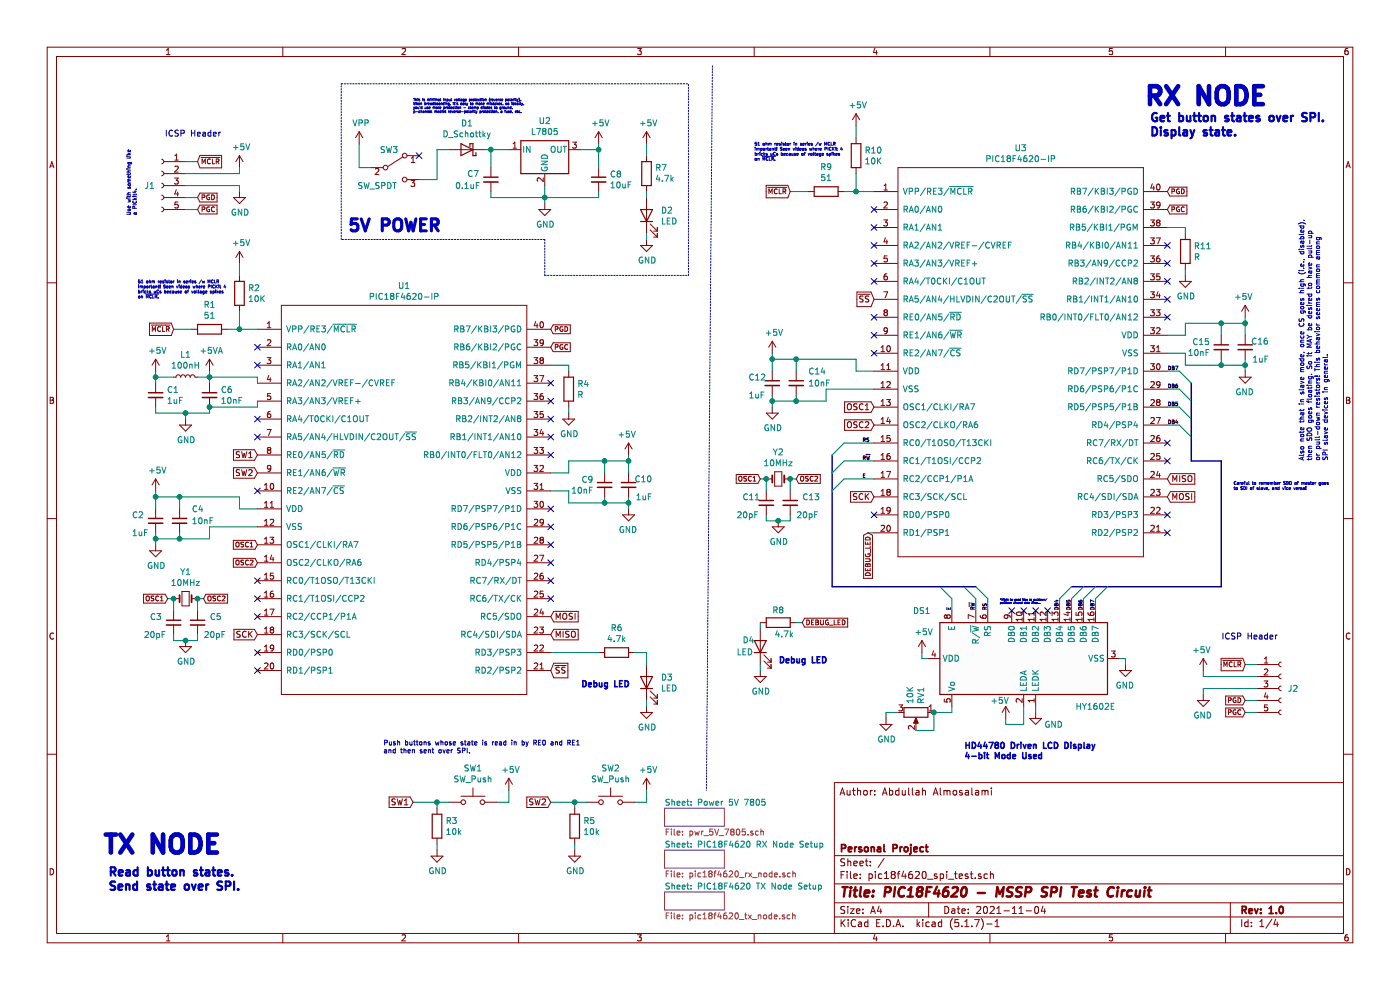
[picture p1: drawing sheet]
EESchema Schematic File Version 4
EELAYER 30 0
EELAYER END
$Descr A4 11693 8268
encoding utf-8
Sheet 1 4
Title "PIC18F4620 - MSSP SPI Test Circuit"
Date "2021-11-04"
Rev "1.0"
Comp "Personal Project"
Comment1 ""
Comment2 ""
Comment3 ""
Comment4 "Author: Abdullah Almosalami"
$EndDescr
$Comp
L can_node_board_hw:PIC18F4620-IP U1
U 1 1
P 3400 4250
F 0 "U1" H 3375 6115 50  0000 C CNN
F 1 "PIC18F4620-IP" H 3375 6024 50  0000 C CNN
F 2 "" H 3250 4800 50  0001 C CNN
F 3 "" H 3250 4800 50  0001 C CNN
	1    3400 4250
	1    0    0    -1  
$EndComp
$Comp
L Device:R R2
U 1 1
P 2000 2450
F 0 "R2" H 2070 2496 50  0000 L CNN
F 1 "10K" H 2070 2405 50  0000 L CNN
F 2 "" V 1930 2450 50  0001 C CNN
F 3 "~" H 2000 2450 50  0001 C CNN
	1    2000 2450
	1    0    0    -1  
$EndComp
$Comp
L Device:R R1
U 1 1
P 1750 2750
F 0 "R1" V 1543 2750 50  0000 C CNN
F 1 "51" V 1634 2750 50  0000 C CNN
F 2 "" V 1680 2750 50  0001 C CNN
F 3 "~" H 1750 2750 50  0001 C CNN
	1    1750 2750
	0    1    1    0   
$EndComp
$Comp
L Connector:Conn_01x05_Female J1
U 1 1
P 1350 1550
F 0 "J1" H 1450 1550 50  0000 C CNN
F 1 "Conn_01x05_Female" H 1250 1950 50  0001 C CNN
F 2 "" H 1350 1550 50  0001 C CNN
F 3 "~" H 1350 1550 50  0001 C CNN
	1    1350 1550
	-1   0    0    -1  
$EndComp
Text GLabel 1650 1350 2    40   Input ~ 0
~MCLR
Text GLabel 1650 1650 2    40   Input ~ 0
PGD
Text GLabel 1650 1750 2    40   Input ~ 0
PGC
$Comp
L power:+5V #PWR07
U 1 1
P 2000 1400
F 0 "#PWR07" H 2000 1250 50  0001 C CNN
F 1 "+5V" H 2015 1573 50  0000 C CNN
F 2 "" H 2000 1400 50  0001 C CNN
F 3 "" H 2000 1400 50  0001 C CNN
	1    2000 1400
	1    0    0    -1  
$EndComp
$Comp
L power:GND #PWR08
U 1 1
P 2000 1600
F 0 "#PWR08" H 2000 1350 50  0001 C CNN
F 1 "GND" H 2005 1427 50  0000 C CNN
F 2 "" H 2000 1600 50  0001 C CNN
F 3 "" H 2000 1600 50  0001 C CNN
	1    2000 1600
	1    0    0    -1  
$EndComp
Wire Wire Line
	2000 1450 1550 1450
Wire Wire Line
	1550 1550 2000 1550
Wire Wire Line
	1550 1350 1650 1350
Wire Wire Line
	1550 1650 1650 1650
Wire Wire Line
	1550 1750 1650 1750
Wire Wire Line
	2000 1450 2000 1400
Wire Wire Line
	2000 1550 2000 1600
Text GLabel 1450 2750 0    40   Input ~ 0
~MCLR
Wire Wire Line
	1450 2750 1600 2750
Wire Wire Line
	1900 2750 2000 2750
$Comp
L power:+5V #PWR09
U 1 1
P 2000 2200
F 0 "#PWR09" H 2000 2050 50  0001 C CNN
F 1 "+5V" H 2015 2373 50  0000 C CNN
F 2 "" H 2000 2200 50  0001 C CNN
F 3 "" H 2000 2200 50  0001 C CNN
	1    2000 2200
	1    0    0    -1  
$EndComp
Wire Wire Line
	2000 2750 2000 2600
Connection ~ 2000 2750
Wire Wire Line
	2000 2750 2150 2750
Wire Wire Line
	2000 2300 2000 2200
Text Notes 1150 2500 0    25   ~ 0
51 ohm resistor in series /w MCLR\nimportant! Seen videos where PICKit 4\nbricks uCs because of voltage spikes\non ~MCLR.
NoConn ~ 2150 2900
NoConn ~ 2150 3050
$Comp
L Regulator_Linear:L7805 U2
U 1 1
P 4550 1250
F 0 "U2" H 4550 1492 50  0000 C CNN
F 1 "L7805" H 4550 1401 50  0000 C CNN
F 2 "" H 4575 1100 50  0001 L CIN
F 3 "http://www.st.com/content/ccc/resource/technical/document/datasheet/41/4f/b3/b0/12/d4/47/88/CD00000444.pdf/files/CD00000444.pdf/jcr:content/translations/en.CD00000444.pdf" H 4550 1200 50  0001 C CNN
	1    4550 1250
	1    0    0    -1  
$EndComp
$Comp
L power:GND #PWR013
U 1 1
P 4550 1700
F 0 "#PWR013" H 4550 1450 50  0001 C CNN
F 1 "GND" H 4555 1527 50  0000 C CNN
F 2 "" H 4550 1700 50  0001 C CNN
F 3 "" H 4550 1700 50  0001 C CNN
	1    4550 1700
	1    0    0    -1  
$EndComp
Wire Wire Line
	4550 1700 4550 1650
$Comp
L Device:C_Small C7
U 1 1
P 4100 1500
F 0 "C7" H 3900 1550 50  0000 L CNN
F 1 "0.1uF" H 3800 1450 50  0000 L CNN
F 2 "" H 4100 1500 50  0001 C CNN
F 3 "~" H 4100 1500 50  0001 C CNN
	1    4100 1500
	1    0    0    -1  
$EndComp
$Comp
L Device:C_Small C8
U 1 1
P 5000 1500
F 0 "C8" H 5092 1546 50  0000 L CNN
F 1 "10uF" H 5092 1455 50  0000 L CNN
F 2 "" H 5000 1500 50  0001 C CNN
F 3 "~" H 5000 1500 50  0001 C CNN
	1    5000 1500
	1    0    0    -1  
$EndComp
Wire Wire Line
	4050 1250 4100 1250
Wire Wire Line
	4100 1600 4100 1650
Wire Wire Line
	4100 1650 4550 1650
Connection ~ 4550 1650
Wire Wire Line
	4550 1650 4550 1550
Wire Wire Line
	5000 1600 5000 1650
Wire Wire Line
	5000 1650 4550 1650
Wire Wire Line
	4100 1400 4100 1250
Connection ~ 4100 1250
Wire Wire Line
	4100 1250 4250 1250
Wire Wire Line
	4850 1250 5000 1250
Wire Wire Line
	5000 1250 5000 1400
$Comp
L Device:D_Schottky D1
U 1 1
P 3900 1250
F 0 "D1" H 3900 1033 50  0000 C CNN
F 1 "D_Schottky" H 3900 1124 50  0000 C CNN
F 2 "" H 3900 1250 50  0001 C CNN
F 3 "~" H 3900 1250 50  0001 C CNN
	1    3900 1250
	-1   0    0    1   
$EndComp
Text Notes 3450 950  0    20   ~ 0
This is minimal input voltage protection (reverse polarity).\nWhen breadboarding, it's easy to make mistakes, so ideally,\nyou'd use more protection - clamp diodes to ground,\np-channel mosfet reverse-polarity protection, a fuse, etc.
Wire Wire Line
	4750 3050 4750 3100
Wire Wire Line
	4750 3450 4750 3400
$Comp
L power:GND #PWR014
U 1 1
P 4750 3450
F 0 "#PWR014" H 4750 3200 50  0001 C CNN
F 1 "GND" H 4755 3277 50  0000 C CNN
F 2 "" H 4750 3450 50  0001 C CNN
F 3 "" H 4750 3450 50  0001 C CNN
	1    4750 3450
	1    0    0    -1  
$EndComp
Wire Wire Line
	4600 3050 4750 3050
$Comp
L Device:R R4
U 1 1
P 4750 3250
F 0 "R4" H 4820 3296 50  0000 L CNN
F 1 "R" H 4820 3205 50  0000 L CNN
F 2 "" V 4680 3250 50  0001 C CNN
F 3 "~" H 4750 3250 50  0001 C CNN
	1    4750 3250
	1    0    0    -1  
$EndComp
NoConn ~ 4600 3200
NoConn ~ 4600 3350
NoConn ~ 4600 3500
NoConn ~ 4600 3650
NoConn ~ 4600 3800
Text GLabel 4600 2900 2    40   Input ~ 0
PGC
Text GLabel 4600 2750 2    40   Input ~ 0
PGD
$Comp
L Device:L_Small L1
U 1 1
P 1550 3150
F 0 "L1" V 1735 3150 50  0000 C CNN
F 1 "100nH" V 1644 3150 50  0000 C CNN
F 2 "" H 1550 3150 50  0001 C CNN
F 3 "~" H 1550 3150 50  0001 C CNN
	1    1550 3150
	0    -1   -1   0   
$EndComp
$Comp
L power:+5V #PWR01
U 1 1
P 1300 3100
F 0 "#PWR01" H 1300 2950 50  0001 C CNN
F 1 "+5V" H 1315 3273 50  0000 C CNN
F 2 "" H 1300 3100 50  0001 C CNN
F 3 "" H 1300 3100 50  0001 C CNN
	1    1300 3100
	1    0    0    -1  
$EndComp
$Comp
L power:+5VA #PWR06
U 1 1
P 1750 3100
F 0 "#PWR06" H 1750 2950 50  0001 C CNN
F 1 "+5VA" H 1765 3273 50  0000 C CNN
F 2 "" H 1750 3100 50  0001 C CNN
F 3 "" H 1750 3100 50  0001 C CNN
	1    1750 3100
	1    0    0    -1  
$EndComp
Wire Wire Line
	1300 3100 1300 3150
Wire Wire Line
	1300 3150 1450 3150
Wire Wire Line
	1750 3150 1750 3100
Wire Wire Line
	1650 3150 1750 3150
Connection ~ 1300 3150
Wire Wire Line
	1300 3150 1300 3200
Wire Wire Line
	1750 3200 1750 3150
Connection ~ 1750 3150
Wire Wire Line
	2150 3400 2150 3350
Wire Wire Line
	1750 3150 2150 3150
Wire Wire Line
	2150 3150 2150 3200
Wire Wire Line
	1750 3400 2150 3400
Wire Wire Line
	1550 3500 1550 3450
$Comp
L power:GND #PWR04
U 1 1
P 1550 3500
F 0 "#PWR04" H 1550 3250 50  0001 C CNN
F 1 "GND" H 1555 3327 50  0000 C CNN
F 2 "" H 1550 3500 50  0001 C CNN
F 3 "" H 1550 3500 50  0001 C CNN
	1    1550 3500
	1    0    0    -1  
$EndComp
$Comp
L Device:C_Small C1
U 1 1
P 1300 3300
F 0 "C1" H 1392 3346 50  0000 L CNN
F 1 "1uF" H 1392 3255 50  0000 L CNN
F 2 "" H 1300 3300 50  0001 C CNN
F 3 "~" H 1300 3300 50  0001 C CNN
	1    1300 3300
	1    0    0    -1  
$EndComp
$Comp
L Device:C_Small C6
U 1 1
P 1750 3300
F 0 "C6" H 1842 3346 50  0000 L CNN
F 1 "10nF" H 1842 3255 50  0000 L CNN
F 2 "" H 1750 3300 50  0001 C CNN
F 3 "~" H 1750 3300 50  0001 C CNN
	1    1750 3300
	1    0    0    -1  
$EndComp
Wire Wire Line
	1300 3400 1300 3450
Wire Wire Line
	1300 3450 1550 3450
Wire Wire Line
	1550 3450 1750 3450
Wire Wire Line
	1750 3450 1750 3400
Connection ~ 1550 3450
Connection ~ 1750 3400
NoConn ~ 2150 3500
NoConn ~ 2150 3650
Text GLabel 2150 3800 0    50   Input ~ 0
SW1
Text GLabel 2150 3950 0    50   Input ~ 0
SW2
$Comp
L power:+5V #PWR022
U 1 1
P 5400 6600
F 0 "#PWR022" H 5400 6450 50  0001 C CNN
F 1 "+5V" H 5415 6773 50  0000 C CNN
F 2 "" H 5400 6600 50  0001 C CNN
F 3 "" H 5400 6600 50  0001 C CNN
	1    5400 6600
	1    0    0    -1  
$EndComp
Wire Wire Line
	5400 6700 5400 6600
Wire Wire Line
	5300 6700 5400 6700
Wire Wire Line
	4800 7100 4800 7050
Wire Wire Line
	4800 6700 4900 6700
Wire Wire Line
	4800 6750 4800 6700
Connection ~ 4800 6700
Wire Wire Line
	4600 6700 4800 6700
$Comp
L Switch:SW_Push SW2
U 1 1
P 5100 6700
F 0 "SW2" H 5100 6985 50  0000 C CNN
F 1 "SW_Push" H 5100 6894 50  0000 C CNN
F 2 "" H 5100 6900 50  0001 C CNN
F 3 "~" H 5100 6900 50  0001 C CNN
	1    5100 6700
	1    0    0    -1  
$EndComp
$Comp
L power:GND #PWR015
U 1 1
P 4800 7100
F 0 "#PWR015" H 4800 6850 50  0001 C CNN
F 1 "GND" H 4805 6927 50  0000 C CNN
F 2 "" H 4800 7100 50  0001 C CNN
F 3 "" H 4800 7100 50  0001 C CNN
	1    4800 7100
	1    0    0    -1  
$EndComp
Text GLabel 4600 6700 0    50   Input ~ 0
SW2
$Comp
L Device:R R5
U 1 1
P 4800 6900
F 0 "R5" H 4870 6946 50  0000 L CNN
F 1 "10k" H 4870 6855 50  0000 L CNN
F 2 "" V 4730 6900 50  0001 C CNN
F 3 "~" H 4800 6900 50  0001 C CNN
	1    4800 6900
	1    0    0    -1  
$EndComp
$Comp
L power:+5V #PWR012
U 1 1
P 4250 6600
F 0 "#PWR012" H 4250 6450 50  0001 C CNN
F 1 "+5V" H 4265 6773 50  0000 C CNN
F 2 "" H 4250 6600 50  0001 C CNN
F 3 "" H 4250 6600 50  0001 C CNN
	1    4250 6600
	1    0    0    -1  
$EndComp
Wire Wire Line
	4250 6700 4250 6600
Wire Wire Line
	4150 6700 4250 6700
Wire Wire Line
	3650 7100 3650 7050
Wire Wire Line
	3650 6700 3750 6700
Wire Wire Line
	3650 6750 3650 6700
Connection ~ 3650 6700
Wire Wire Line
	3450 6700 3650 6700
$Comp
L Switch:SW_Push SW1
U 1 1
P 3950 6700
F 0 "SW1" H 3950 6985 50  0000 C CNN
F 1 "SW_Push" H 3950 6894 50  0000 C CNN
F 2 "" H 3950 6900 50  0001 C CNN
F 3 "~" H 3950 6900 50  0001 C CNN
	1    3950 6700
	1    0    0    -1  
$EndComp
$Comp
L power:GND #PWR011
U 1 1
P 3650 7100
F 0 "#PWR011" H 3650 6850 50  0001 C CNN
F 1 "GND" H 3655 6927 50  0000 C CNN
F 2 "" H 3650 7100 50  0001 C CNN
F 3 "" H 3650 7100 50  0001 C CNN
	1    3650 7100
	1    0    0    -1  
$EndComp
Text GLabel 3450 6700 0    50   Input ~ 0
SW1
$Comp
L Device:R R3
U 1 1
P 3650 6900
F 0 "R3" H 3720 6946 50  0000 L CNN
F 1 "10k" H 3720 6855 50  0000 L CNN
F 2 "" V 3580 6900 50  0001 C CNN
F 3 "~" H 3650 6900 50  0001 C CNN
	1    3650 6900
	1    0    0    -1  
$EndComp
Text Notes 3200 6300 0    40   ~ 0
Push buttons whose state is read in by RE0 and RE1\nand then sent over SPI.
NoConn ~ 2150 4100
$Comp
L power:+5V #PWR02
U 1 1
P 1300 4100
F 0 "#PWR02" H 1300 3950 50  0001 C CNN
F 1 "+5V" H 1315 4273 50  0000 C CNN
F 2 "" H 1300 4100 50  0001 C CNN
F 3 "" H 1300 4100 50  0001 C CNN
	1    1300 4100
	1    0    0    -1  
$EndComp
$Comp
L power:GND #PWR03
U 1 1
P 1300 4550
F 0 "#PWR03" H 1300 4300 50  0001 C CNN
F 1 "GND" H 1305 4377 50  0000 C CNN
F 2 "" H 1300 4550 50  0001 C CNN
F 3 "" H 1300 4550 50  0001 C CNN
	1    1300 4550
	1    0    0    -1  
$EndComp
$Comp
L Device:C_Small C2
U 1 1
P 1300 4350
F 0 "C2" H 1100 4400 50  0000 L CNN
F 1 "1uF" H 1100 4250 50  0000 L CNN
F 2 "" H 1300 4350 50  0001 C CNN
F 3 "~" H 1300 4350 50  0001 C CNN
	1    1300 4350
	1    0    0    -1  
$EndComp
$Comp
L Device:C_Small C4
U 1 1
P 1500 4350
F 0 "C4" H 1600 4450 50  0000 L CNN
F 1 "10nF" H 1600 4350 50  0000 L CNN
F 2 "" H 1500 4350 50  0001 C CNN
F 3 "~" H 1500 4350 50  0001 C CNN
	1    1500 4350
	1    0    0    -1  
$EndComp
Wire Wire Line
	2000 4150 2000 4250
Wire Wire Line
	2000 4250 2150 4250
Wire Wire Line
	4750 3850 4750 3950
Wire Wire Line
	4750 3950 4600 3950
Wire Wire Line
	4600 4100 4750 4100
Wire Wire Line
	4750 4100 4750 4200
Wire Wire Line
	1300 4550 1300 4500
Wire Wire Line
	1300 4250 1300 4150
Wire Wire Line
	1300 4150 1500 4150
Connection ~ 1300 4150
Wire Wire Line
	1300 4150 1300 4100
Wire Wire Line
	1300 4500 1500 4500
Connection ~ 1300 4500
Wire Wire Line
	1300 4500 1300 4450
Wire Wire Line
	1500 4500 1500 4450
Wire Wire Line
	1500 4250 1500 4150
Connection ~ 1500 4150
Wire Wire Line
	1500 4150 2000 4150
$Comp
L power:+5V #PWR017
U 1 1
P 5250 3800
F 0 "#PWR017" H 5250 3650 50  0001 C CNN
F 1 "+5V" H 5265 3973 50  0000 C CNN
F 2 "" H 5250 3800 50  0001 C CNN
F 3 "" H 5250 3800 50  0001 C CNN
	1    5250 3800
	-1   0    0    -1  
$EndComp
$Comp
L power:GND #PWR018
U 1 1
P 5250 4250
F 0 "#PWR018" H 5250 4000 50  0001 C CNN
F 1 "GND" H 5255 4077 50  0000 C CNN
F 2 "" H 5250 4250 50  0001 C CNN
F 3 "" H 5250 4250 50  0001 C CNN
	1    5250 4250
	-1   0    0    -1  
$EndComp
$Comp
L Device:C_Small C10
U 1 1
P 5250 4050
F 0 "C10" H 5050 4100 50  0000 L CNN
F 1 "1uF" H 5050 3950 50  0000 L CNN
F 2 "" H 5250 4050 50  0001 C CNN
F 3 "~" H 5250 4050 50  0001 C CNN
	1    5250 4050
	-1   0    0    -1  
$EndComp
$Comp
L Device:C_Small C9
U 1 1
P 5050 4050
F 0 "C9" H 5142 4096 50  0000 L CNN
F 1 "10nF" H 5142 4005 50  0000 L CNN
F 2 "" H 5050 4050 50  0001 C CNN
F 3 "~" H 5050 4050 50  0001 C CNN
	1    5050 4050
	-1   0    0    -1  
$EndComp
Wire Wire Line
	5250 4250 5250 4200
Wire Wire Line
	5250 3950 5250 3850
Wire Wire Line
	5250 3850 5050 3850
Connection ~ 5250 3850
Wire Wire Line
	5250 3850 5250 3800
Wire Wire Line
	5250 4200 5050 4200
Connection ~ 5250 4200
Wire Wire Line
	5250 4200 5250 4150
Wire Wire Line
	5050 4200 5050 4150
Connection ~ 5050 4200
Wire Wire Line
	5050 4200 4750 4200
Wire Wire Line
	5050 3950 5050 3850
Connection ~ 5050 3850
Wire Wire Line
	5050 3850 4750 3850
$Comp
L Device:Crystal_Small Y1
U 1 1
P 1550 5000
F 0 "Y1" H 1550 5225 50  0000 C CNN
F 1 "10MHz" H 1550 5134 50  0000 C CNN
F 2 "" H 1550 5000 50  0001 C CNN
F 3 "~" H 1550 5000 50  0001 C CNN
	1    1550 5000
	1    0    0    -1  
$EndComp
$Comp
L Device:C_Small C3
U 1 1
P 1450 5200
F 0 "C3" H 1250 5250 50  0000 L CNN
F 1 "20pF" H 1200 5100 50  0000 L CNN
F 2 "" H 1450 5200 50  0001 C CNN
F 3 "~" H 1450 5200 50  0001 C CNN
	1    1450 5200
	1    0    0    -1  
$EndComp
$Comp
L Device:C_Small C5
U 1 1
P 1650 5200
F 0 "C5" H 1750 5250 50  0000 L CNN
F 1 "20pF" H 1700 5100 50  0000 L CNN
F 2 "" H 1650 5200 50  0001 C CNN
F 3 "~" H 1650 5200 50  0001 C CNN
	1    1650 5200
	1    0    0    -1  
$EndComp
$Comp
L power:GND #PWR05
U 1 1
P 1550 5350
F 0 "#PWR05" H 1550 5100 50  0001 C CNN
F 1 "GND" H 1555 5177 50  0000 C CNN
F 2 "" H 1550 5350 50  0001 C CNN
F 3 "" H 1550 5350 50  0001 C CNN
	1    1550 5350
	1    0    0    -1  
$EndComp
Wire Wire Line
	1550 5350 1450 5350
Wire Wire Line
	1450 5350 1450 5300
Wire Wire Line
	1450 5100 1450 5000
Wire Wire Line
	1650 5000 1650 5100
Wire Wire Line
	1650 5350 1550 5350
Wire Wire Line
	1650 5300 1650 5350
Connection ~ 1550 5350
Text GLabel 1400 5000 0    40   Input ~ 0
OSC1
Text GLabel 1700 5000 2    40   Input ~ 0
OSC2
Wire Wire Line
	1400 5000 1450 5000
Connection ~ 1450 5000
Wire Wire Line
	1650 5000 1700 5000
Connection ~ 1650 5000
Wire Wire Line
	1750 4400 1750 4500
Wire Wire Line
	1750 4500 1500 4500
Wire Wire Line
	1750 4400 2150 4400
Connection ~ 1500 4500
Text GLabel 2150 4550 0    40   Input ~ 0
OSC1
NoConn ~ 2150 4850
NoConn ~ 2150 5000
NoConn ~ 2150 5150
NoConn ~ 2150 5450
NoConn ~ 2150 5600
Text GLabel 2150 5300 0    50   Input ~ 0
SCK
Text GLabel 4600 5300 2    50   Input ~ 0
MISO
Text GLabel 4600 5150 2    50   Input ~ 0
MOSI
NoConn ~ 4600 5000
NoConn ~ 4600 4850
NoConn ~ 4600 4700
NoConn ~ 4600 4550
NoConn ~ 4600 4400
NoConn ~ 4600 4250
$Comp
L Device:LED D2
U 1 1
P 5400 1800
F 0 "D2" V 5439 1682 50  0000 R CNN
F 1 "LED" V 5348 1682 50  0000 R CNN
F 2 "" H 5400 1800 50  0001 C CNN
F 3 "~" H 5400 1800 50  0001 C CNN
	1    5400 1800
	0    -1   -1   0   
$EndComp
$Comp
L Device:R R7
U 1 1
P 5400 1450
F 0 "R7" H 5330 1404 50  0000 R CNN
F 1 "4.7k" H 5330 1495 50  0000 R CNN
F 2 "" V 5330 1450 50  0001 C CNN
F 3 "~" H 5400 1450 50  0001 C CNN
	1    5400 1450
	-1   0    0    1   
$EndComp
$Comp
L power:GND #PWR020
U 1 1
P 5400 2000
F 0 "#PWR020" H 5400 1750 50  0001 C CNN
F 1 "GND" H 5405 1827 50  0000 C CNN
F 2 "" H 5400 2000 50  0001 C CNN
F 3 "" H 5400 2000 50  0001 C CNN
	1    5400 2000
	1    0    0    -1  
$EndComp
$Comp
L power:+5V #PWR019
U 1 1
P 5400 1200
F 0 "#PWR019" H 5400 1050 50  0001 C CNN
F 1 "+5V" H 5415 1373 50  0000 C CNN
F 2 "" H 5400 1200 50  0001 C CNN
F 3 "" H 5400 1200 50  0001 C CNN
	1    5400 1200
	1    0    0    -1  
$EndComp
Wire Wire Line
	5400 1950 5400 2000
Wire Wire Line
	5400 1600 5400 1650
Text Notes 1850 1150 2    50   ~ 0
ICSP Header
Text Notes 1150 1800 1    30   ~ 0
Use with something like\na PICkit4.
Wire Notes Line
	5950 550  5900 6600
$Comp
L can_node_board_hw:PIC18F4620-IP U3
U 1 1
P 8550 3100
F 0 "U3" H 8525 4965 50  0000 C CNN
F 1 "PIC18F4620-IP" H 8525 4874 50  0000 C CNN
F 2 "" H 8400 3650 50  0001 C CNN
F 3 "" H 8400 3650 50  0001 C CNN
	1    8550 3100
	1    0    0    -1  
$EndComp
$Comp
L Device:R R10
U 1 1
P 7150 1300
F 0 "R10" H 7220 1346 50  0000 L CNN
F 1 "10K" H 7220 1255 50  0000 L CNN
F 2 "" V 7080 1300 50  0001 C CNN
F 3 "~" H 7150 1300 50  0001 C CNN
	1    7150 1300
	1    0    0    -1  
$EndComp
$Comp
L Device:R R9
U 1 1
P 6900 1600
F 0 "R9" V 6693 1600 50  0000 C CNN
F 1 "51" V 6784 1600 50  0000 C CNN
F 2 "" V 6830 1600 50  0001 C CNN
F 3 "~" H 6900 1600 50  0001 C CNN
	1    6900 1600
	0    1    1    0   
$EndComp
$Comp
L Connector:Conn_01x05_Female J2
U 1 1
P 10700 5750
F 0 "J2" H 10800 5750 50  0000 C CNN
F 1 "Conn_01x05_Female" H 10600 6150 50  0001 C CNN
F 2 "" H 10700 5750 50  0001 C CNN
F 3 "~" H 10700 5750 50  0001 C CNN
	1    10700 5750
	1    0    0    -1  
$EndComp
Text GLabel 10400 5550 0    40   Input ~ 0
~MCLR
Text GLabel 10400 5850 0    40   Input ~ 0
PGD
Text GLabel 10400 5950 0    40   Input ~ 0
PGC
$Comp
L power:+5V #PWR034
U 1 1
P 10050 5600
F 0 "#PWR034" H 10050 5450 50  0001 C CNN
F 1 "+5V" H 10065 5773 50  0000 C CNN
F 2 "" H 10050 5600 50  0001 C CNN
F 3 "" H 10050 5600 50  0001 C CNN
	1    10050 5600
	-1   0    0    -1  
$EndComp
$Comp
L power:GND #PWR035
U 1 1
P 10050 5800
F 0 "#PWR035" H 10050 5550 50  0001 C CNN
F 1 "GND" H 10055 5627 50  0000 C CNN
F 2 "" H 10050 5800 50  0001 C CNN
F 3 "" H 10050 5800 50  0001 C CNN
	1    10050 5800
	-1   0    0    -1  
$EndComp
Wire Wire Line
	10050 5650 10500 5650
Wire Wire Line
	10500 5750 10050 5750
Wire Wire Line
	10500 5550 10400 5550
Wire Wire Line
	10500 5850 10400 5850
Wire Wire Line
	10500 5950 10400 5950
Wire Wire Line
	10050 5650 10050 5600
Wire Wire Line
	10050 5750 10050 5800
Text GLabel 6600 1600 0    40   Input ~ 0
~MCLR
Wire Wire Line
	6600 1600 6750 1600
Wire Wire Line
	7050 1600 7150 1600
$Comp
L power:+5V #PWR027
U 1 1
P 7150 1050
F 0 "#PWR027" H 7150 900 50  0001 C CNN
F 1 "+5V" H 7165 1223 50  0000 C CNN
F 2 "" H 7150 1050 50  0001 C CNN
F 3 "" H 7150 1050 50  0001 C CNN
	1    7150 1050
	1    0    0    -1  
$EndComp
Wire Wire Line
	7150 1600 7150 1450
Connection ~ 7150 1600
Wire Wire Line
	7150 1600 7300 1600
Wire Wire Line
	7150 1150 7150 1050
Text Notes 6300 1350 0    25   ~ 0
51 ohm resistor in series /w MCLR\nimportant! Seen videos where PICKit 4\nbricks uCs because of voltage spikes\non ~MCLR.
NoConn ~ 7300 1750
NoConn ~ 7300 1900
Wire Wire Line
	9900 1900 9900 1950
Wire Wire Line
	9900 2300 9900 2250
$Comp
L power:GND #PWR033
U 1 1
P 9900 2300
F 0 "#PWR033" H 9900 2050 50  0001 C CNN
F 1 "GND" H 9905 2127 50  0000 C CNN
F 2 "" H 9900 2300 50  0001 C CNN
F 3 "" H 9900 2300 50  0001 C CNN
	1    9900 2300
	1    0    0    -1  
$EndComp
Wire Wire Line
	9750 1900 9900 1900
$Comp
L Device:R R11
U 1 1
P 9900 2100
F 0 "R11" H 9970 2146 50  0000 L CNN
F 1 "R" H 9970 2055 50  0000 L CNN
F 2 "" V 9830 2100 50  0001 C CNN
F 3 "~" H 9900 2100 50  0001 C CNN
	1    9900 2100
	1    0    0    -1  
$EndComp
NoConn ~ 9750 2050
NoConn ~ 9750 2200
NoConn ~ 9750 2350
NoConn ~ 9750 2500
NoConn ~ 9750 2650
Text GLabel 9750 1750 2    40   Input ~ 0
PGC
Text GLabel 9750 1600 2    40   Input ~ 0
PGD
NoConn ~ 7300 2350
NoConn ~ 7300 2950
$Comp
L power:+5V #PWR024
U 1 1
P 6450 2950
F 0 "#PWR024" H 6450 2800 50  0001 C CNN
F 1 "+5V" H 6465 3123 50  0000 C CNN
F 2 "" H 6450 2950 50  0001 C CNN
F 3 "" H 6450 2950 50  0001 C CNN
	1    6450 2950
	1    0    0    -1  
$EndComp
$Comp
L power:GND #PWR025
U 1 1
P 6450 3400
F 0 "#PWR025" H 6450 3150 50  0001 C CNN
F 1 "GND" H 6455 3227 50  0000 C CNN
F 2 "" H 6450 3400 50  0001 C CNN
F 3 "" H 6450 3400 50  0001 C CNN
	1    6450 3400
	1    0    0    -1  
$EndComp
$Comp
L Device:C_Small C12
U 1 1
P 6450 3200
F 0 "C12" H 6250 3250 50  0000 L CNN
F 1 "1uF" H 6250 3100 50  0000 L CNN
F 2 "" H 6450 3200 50  0001 C CNN
F 3 "~" H 6450 3200 50  0001 C CNN
	1    6450 3200
	1    0    0    -1  
$EndComp
$Comp
L Device:C_Small C14
U 1 1
P 6650 3200
F 0 "C14" H 6750 3300 50  0000 L CNN
F 1 "10nF" H 6750 3200 50  0000 L CNN
F 2 "" H 6650 3200 50  0001 C CNN
F 3 "~" H 6650 3200 50  0001 C CNN
	1    6650 3200
	1    0    0    -1  
$EndComp
Wire Wire Line
	7150 3000 7150 3100
Wire Wire Line
	7150 3100 7300 3100
Wire Wire Line
	9900 2700 9900 2800
Wire Wire Line
	9900 2800 9750 2800
Wire Wire Line
	9750 2950 9900 2950
Wire Wire Line
	9900 2950 9900 3050
Wire Wire Line
	6450 3400 6450 3350
Wire Wire Line
	6450 3100 6450 3000
Wire Wire Line
	6450 3000 6650 3000
Connection ~ 6450 3000
Wire Wire Line
	6450 3000 6450 2950
Wire Wire Line
	6450 3350 6650 3350
Connection ~ 6450 3350
Wire Wire Line
	6450 3350 6450 3300
Wire Wire Line
	6650 3350 6650 3300
Wire Wire Line
	6650 3100 6650 3000
Connection ~ 6650 3000
Wire Wire Line
	6650 3000 7150 3000
$Comp
L power:+5V #PWR036
U 1 1
P 10400 2650
F 0 "#PWR036" H 10400 2500 50  0001 C CNN
F 1 "+5V" H 10415 2823 50  0000 C CNN
F 2 "" H 10400 2650 50  0001 C CNN
F 3 "" H 10400 2650 50  0001 C CNN
	1    10400 2650
	-1   0    0    -1  
$EndComp
$Comp
L power:GND #PWR037
U 1 1
P 10400 3100
F 0 "#PWR037" H 10400 2850 50  0001 C CNN
F 1 "GND" H 10405 2927 50  0000 C CNN
F 2 "" H 10400 3100 50  0001 C CNN
F 3 "" H 10400 3100 50  0001 C CNN
	1    10400 3100
	-1   0    0    -1  
$EndComp
$Comp
L Device:C_Small C16
U 1 1
P 10400 2900
F 0 "C16" H 10200 2950 50  0000 L CNN
F 1 "1uF" H 10200 2800 50  0000 L CNN
F 2 "" H 10400 2900 50  0001 C CNN
F 3 "~" H 10400 2900 50  0001 C CNN
	1    10400 2900
	-1   0    0    -1  
$EndComp
$Comp
L Device:C_Small C15
U 1 1
P 10200 2900
F 0 "C15" H 10292 2946 50  0000 L CNN
F 1 "10nF" H 10292 2855 50  0000 L CNN
F 2 "" H 10200 2900 50  0001 C CNN
F 3 "~" H 10200 2900 50  0001 C CNN
	1    10200 2900
	-1   0    0    -1  
$EndComp
Wire Wire Line
	10400 3100 10400 3050
Wire Wire Line
	10400 2800 10400 2700
Wire Wire Line
	10400 2700 10200 2700
Connection ~ 10400 2700
Wire Wire Line
	10400 2700 10400 2650
Wire Wire Line
	10400 3050 10200 3050
Connection ~ 10400 3050
Wire Wire Line
	10400 3050 10400 3000
Wire Wire Line
	10200 3050 10200 3000
Connection ~ 10200 3050
Wire Wire Line
	10200 3050 9900 3050
Wire Wire Line
	10200 2800 10200 2700
Connection ~ 10200 2700
Wire Wire Line
	10200 2700 9900 2700
$Comp
L Device:Crystal_Small Y2
U 1 1
P 6500 4000
F 0 "Y2" H 6500 4225 50  0000 C CNN
F 1 "10MHz" H 6500 4134 50  0000 C CNN
F 2 "" H 6500 4000 50  0001 C CNN
F 3 "~" H 6500 4000 50  0001 C CNN
	1    6500 4000
	1    0    0    -1  
$EndComp
$Comp
L Device:C_Small C11
U 1 1
P 6400 4200
F 0 "C11" H 6200 4250 50  0000 L CNN
F 1 "20pF" H 6150 4100 50  0000 L CNN
F 2 "" H 6400 4200 50  0001 C CNN
F 3 "~" H 6400 4200 50  0001 C CNN
	1    6400 4200
	1    0    0    -1  
$EndComp
$Comp
L Device:C_Small C13
U 1 1
P 6600 4200
F 0 "C13" H 6700 4250 50  0000 L CNN
F 1 "20pF" H 6650 4100 50  0000 L CNN
F 2 "" H 6600 4200 50  0001 C CNN
F 3 "~" H 6600 4200 50  0001 C CNN
	1    6600 4200
	1    0    0    -1  
$EndComp
$Comp
L power:GND #PWR026
U 1 1
P 6500 4350
F 0 "#PWR026" H 6500 4100 50  0001 C CNN
F 1 "GND" H 6505 4177 50  0000 C CNN
F 2 "" H 6500 4350 50  0001 C CNN
F 3 "" H 6500 4350 50  0001 C CNN
	1    6500 4350
	1    0    0    -1  
$EndComp
Wire Wire Line
	6500 4350 6400 4350
Wire Wire Line
	6400 4350 6400 4300
Wire Wire Line
	6400 4100 6400 4000
Wire Wire Line
	6600 4000 6600 4100
Wire Wire Line
	6600 4350 6500 4350
Wire Wire Line
	6600 4300 6600 4350
Connection ~ 6500 4350
Text GLabel 6350 4000 0    40   Input ~ 0
OSC1
Text GLabel 6650 4000 2    40   Input ~ 0
OSC2
Wire Wire Line
	6350 4000 6400 4000
Connection ~ 6400 4000
Wire Wire Line
	6600 4000 6650 4000
Connection ~ 6600 4000
Wire Wire Line
	6900 3250 6900 3350
Wire Wire Line
	6900 3350 6650 3350
Wire Wire Line
	6900 3250 7300 3250
Connection ~ 6650 3350
NoConn ~ 7300 4300
Text GLabel 7300 4150 0    50   Input ~ 0
SCK
$Comp
L power:GND #PWR023
U 1 1
P 6350 5600
F 0 "#PWR023" H 6350 5350 50  0001 C CNN
F 1 "GND" H 6355 5427 50  0000 C CNN
F 2 "" H 6350 5600 50  0001 C CNN
F 3 "" H 6350 5600 50  0001 C CNN
	1    6350 5600
	1    0    0    -1  
$EndComp
NoConn ~ 9750 4450
Text GLabel 9750 4000 2    50   Input ~ 0
MISO
Text GLabel 9750 4150 2    50   Input ~ 0
MOSI
NoConn ~ 9750 3850
NoConn ~ 9750 3700
Text Notes 10200 5350 0    50   ~ 0
ICSP Header
Text Notes 850  7150 0    150  ~ 30
TX NODE
Text Notes 9550 900  0    150  ~ 30
RX NODE
Text GLabel 7300 2500 0    50   Input ~ 0
~SS
Text GLabel 7300 3400 0    50   Input ~ 0
OSC1
Text GLabel 7300 3550 0    50   Input ~ 0
OSC2
NoConn ~ 7300 2050
NoConn ~ 7300 2200
$Comp
L Device:LED D4
U 1 1
P 6350 5400
F 0 "D4" V 6400 5550 50  0000 R CNN
F 1 "LED" V 6300 5600 50  0000 R CNN
F 2 "" H 6350 5400 50  0001 C CNN
F 3 "~" H 6350 5400 50  0001 C CNN
	1    6350 5400
	0    -1   -1   0   
$EndComp
$Comp
L Device:R R8
U 1 1
P 6500 5200
F 0 "R8" V 6600 5200 50  0000 C CNN
F 1 "4.7k" V 6400 5150 50  0000 C CNN
F 2 "" V 6430 5200 50  0001 C CNN
F 3 "~" H 6500 5200 50  0001 C CNN
	1    6500 5200
	0    -1   -1   0   
$EndComp
Text Notes 6500 5550 0    50   ~ 10
Debug LED
$Comp
L power:GND #PWR021
U 1 1
P 5400 5900
F 0 "#PWR021" H 5400 5650 50  0001 C CNN
F 1 "GND" H 5405 5727 50  0000 C CNN
F 2 "" H 5400 5900 50  0001 C CNN
F 3 "" H 5400 5900 50  0001 C CNN
	1    5400 5900
	1    0    0    -1  
$EndComp
$Comp
L Device:LED D3
U 1 1
P 5400 5700
F 0 "D3" V 5439 5582 50  0000 R CNN
F 1 "LED" V 5348 5582 50  0000 R CNN
F 2 "" H 5400 5700 50  0001 C CNN
F 3 "~" H 5400 5700 50  0001 C CNN
	1    5400 5700
	0    -1   -1   0   
$EndComp
Wire Wire Line
	5400 5900 5400 5850
Wire Wire Line
	5400 5550 5400 5450
Text Notes 4850 5750 0    50   ~ 10
Debug LED
Wire Wire Line
	4600 5450 5000 5450
Wire Wire Line
	5300 5450 5400 5450
$Comp
L Device:R R6
U 1 1
P 5150 5450
F 0 "R6" V 4943 5450 50  0000 C CNN
F 1 "4.7k" V 5034 5450 50  0000 C CNN
F 2 "" V 5080 5450 50  0001 C CNN
F 3 "~" H 5150 5450 50  0001 C CNN
	1    5150 5450
	0    1    1    0   
$EndComp
Text Notes 10300 4100 0    25   ~ 5
Careful to remember SDO of master goes\nto SDI of slave, and vice versa!
$Comp
L Display_Character:HY1602E DS1
U 1 1
P 8550 5500
F 0 "DS1" V 8150 6350 50  0000 C CNN
F 1 "HY1602E" V 8950 4900 50  0000 C CNN
F 2 "Display:HY1602E" H 8550 4600 50  0001 C CIN
F 3 "http://www.icbank.com/data/ICBShop/board/HY1602E.pdf" H 8750 5600 50  0001 C CNN
	1    8550 5500
	0    -1   1    0   
$EndComp
$Comp
L power:GND #PWR028
U 1 1
P 7400 6000
F 0 "#PWR028" H 7400 5750 50  0001 C CNN
F 1 "GND" H 7405 5827 50  0000 C CNN
F 2 "" H 7400 6000 50  0001 C CNN
F 3 "" H 7400 6000 50  0001 C CNN
	1    7400 6000
	1    0    0    -1  
$EndComp
$Comp
L power:+5V #PWR029
U 1 1
P 7700 5450
F 0 "#PWR029" H 7700 5300 50  0001 C CNN
F 1 "+5V" H 7715 5623 50  0000 C CNN
F 2 "" H 7700 5450 50  0001 C CNN
F 3 "" H 7700 5450 50  0001 C CNN
	1    7700 5450
	1    0    0    -1  
$EndComp
$Comp
L power:GND #PWR032
U 1 1
P 9400 5550
F 0 "#PWR032" H 9400 5300 50  0001 C CNN
F 1 "GND" H 9405 5377 50  0000 C CNN
F 2 "" H 9400 5550 50  0001 C CNN
F 3 "" H 9400 5550 50  0001 C CNN
	1    9400 5550
	-1   0    0    -1  
$EndComp
Wire Wire Line
	9400 5550 9400 5500
Wire Wire Line
	9400 5500 9350 5500
Wire Wire Line
	7750 5500 7700 5500
Wire Wire Line
	7700 5500 7700 5450
$Comp
L Device:R_POT RV1
U 1 1
P 7650 5950
F 0 "RV1" H 7581 5996 50  0000 R CNN
F 1 "10K" H 7581 5905 50  0000 R CNN
F 2 "" H 7650 5950 50  0001 C CNN
F 3 "~" H 7650 5950 50  0001 C CNN
	1    7650 5950
	0    1    1    0   
$EndComp
Wire Wire Line
	7650 6100 7800 6100
Wire Wire Line
	7800 6100 7800 5950
Connection ~ 7800 5950
$Comp
L power:+5V #PWR030
U 1 1
P 8400 6000
F 0 "#PWR030" H 8400 5850 50  0001 C CNN
F 1 "+5V" H 8350 6150 50  0000 C CNN
F 2 "" H 8400 6000 50  0001 C CNN
F 3 "" H 8400 6000 50  0001 C CNN
	1    8400 6000
	1    0    0    -1  
$EndComp
$Comp
L power:GND #PWR031
U 1 1
P 8650 5950
F 0 "#PWR031" H 8650 5700 50  0001 C CNN
F 1 "GND" H 8500 5850 50  0000 C CNN
F 2 "" H 8650 5950 50  0001 C CNN
F 3 "" H 8650 5950 50  0001 C CNN
	1    8650 5950
	-1   0    0    -1  
$EndComp
Wire Wire Line
	8650 5950 8650 5900
Wire Wire Line
	8400 6000 8400 6050
Wire Wire Line
	8400 6050 8550 6050
Wire Wire Line
	8550 6050 8550 5900
Wire Wire Line
	7300 4450 7250 4450
Wire Wire Line
	6350 5550 6350 5600
Wire Wire Line
	6350 5200 6350 5250
NoConn ~ 8450 5100
NoConn ~ 8550 5100
NoConn ~ 8650 5100
NoConn ~ 8750 5100
Wire Wire Line
	7400 6000 7400 5950
Wire Wire Line
	7400 5950 7500 5950
Wire Wire Line
	7950 5950 7950 5900
Wire Wire Line
	7800 5950 7950 5950
Entry Wire Line
	9850 3100 9950 3200
Entry Wire Line
	9850 3250 9950 3350
Entry Wire Line
	9850 3400 9950 3500
Entry Wire Line
	9850 3550 9950 3650
Entry Wire Line
	9250 4900 9150 5000
Entry Wire Line
	9150 4900 9050 5000
Entry Wire Line
	9050 4900 8950 5000
Entry Wire Line
	8950 4900 8850 5000
Wire Bus Line
	10200 4900 10200 3850
Wire Bus Line
	10200 3850 9950 3850
Wire Wire Line
	9150 5100 9150 5000
Wire Wire Line
	9050 5100 9050 5000
Wire Wire Line
	8950 5100 8950 5000
Wire Wire Line
	8850 5100 8850 5000
Wire Wire Line
	9750 3550 9850 3550
Wire Wire Line
	9850 3400 9750 3400
Wire Wire Line
	9850 3250 9750 3250
Wire Wire Line
	9850 3100 9750 3100
Text Label 9750 3100 0    30   ~ 6
DB7
Text Label 9750 3250 0    30   ~ 6
DB6
Text Label 9750 3400 0    30   ~ 6
DB5
Text Label 9750 3550 0    30   ~ 6
DB4
Text Label 9150 5100 1    30   ~ 6
DB7
Text Label 9050 5100 1    30   ~ 6
DB6
Text Label 8950 5100 1    30   ~ 6
DB5
Text Label 8850 5100 1    30   ~ 6
DB4
Entry Wire Line
	7050 3850 6950 3950
Entry Wire Line
	7050 4000 6950 4100
Entry Wire Line
	7050 3700 6950 3800
Entry Wire Line
	7850 4900 7950 5000
Entry Wire Line
	8050 4900 8150 5000
Entry Wire Line
	8150 4900 8250 5000
Wire Wire Line
	7050 3700 7300 3700
Wire Wire Line
	7050 3850 7300 3850
Wire Wire Line
	7050 4000 7300 4000
Wire Wire Line
	7950 5100 7950 5000
Wire Wire Line
	8150 5100 8150 5000
Wire Wire Line
	8250 5000 8250 5100
Text Label 7200 3700 0    30   ~ 6
RS
Text Label 7200 3850 0    30   ~ 6
R~W
Text Label 7200 4000 0    30   ~ 6
E
Text Label 7950 5100 1    30   ~ 6
E
Text Label 8150 5100 1    30   ~ 6
R~W
Text Label 8250 5100 1    30   ~ 6
RS
Text GLabel 7250 4450 3    40   Input ~ 0
DEBUG_LED
Text GLabel 6700 5200 2    40   Input ~ 0
DEBUG_LED
Wire Wire Line
	6700 5200 6650 5200
Wire Notes Line
	4550 2300 4550 2000
Wire Notes Line
	4550 2000 2850 2000
Wire Notes Line
	2850 2000 2850 700 
Text Notes 2900 1950 0    100  ~ 20
5V POWER
Text Notes 9600 1150 0    70   ~ 14
Get button states over SPI.\nDisplay state.
Text Notes 900  7450 0    70   ~ 14
Read button states.\nSend state over SPI.
Text Notes 8050 6350 0    50   ~ 10
HD44780 Driven LCD Display\n4-bit Mode Used
Text Notes 8350 5050 0    15   Italic 0
*Might be good idea to pulldown/\npulldown unused data lines...
Wire Wire Line
	5400 1200 5400 1300
Wire Wire Line
	3000 1400 3100 1400
Wire Wire Line
	3000 1200 3000 1400
Wire Wire Line
	3500 1500 3650 1500
Wire Wire Line
	3650 1500 3650 1250
Wire Wire Line
	3650 1250 3750 1250
$Comp
L power:+5V #PWR0101
U 1 1
P 5000 1200
F 0 "#PWR0101" H 5000 1050 50  0001 C CNN
F 1 "+5V" H 5015 1373 50  0000 C CNN
F 2 "" H 5000 1200 50  0001 C CNN
F 3 "" H 5000 1200 50  0001 C CNN
	1    5000 1200
	1    0    0    -1  
$EndComp
Wire Wire Line
	5000 1250 5000 1200
Connection ~ 5000 1250
Wire Notes Line
	5750 2300 5750 700 
Wire Notes Line
	4550 2300 5750 2300
Wire Notes Line
	2850 700  5750 700 
NoConn ~ 7300 2650
NoConn ~ 7300 2800
NoConn ~ 9750 4300
NoConn ~ 3500 1300
Text GLabel 4600 5600 2    50   Input ~ 0
~SS
Text GLabel 2150 4700 0    40   Input ~ 0
OSC2
$Comp
L Switch:SW_SPDT SW3
U 1 1
P 3300 1400
F 0 "SW3" H 3250 1550 50  0000 C CNN
F 1 "SW_SPDT" H 3150 1250 50  0000 C CNN
F 2 "" H 3300 1400 50  0001 C CNN
F 3 "~" H 3300 1400 50  0001 C CNN
	1    3300 1400
	1    0    0    -1  
$EndComp
$Comp
L power:VPP #PWR010
U 1 1
P 3000 1200
F 0 "#PWR010" H 3000 1050 50  0001 C CNN
F 1 "VPP" H 3015 1373 50  0000 C CNN
F 2 "" H 3000 1200 50  0001 C CNN
F 3 "" H 3000 1200 50  0001 C CNN
	1    3000 1200
	1    0    0    -1  
$EndComp
$Sheet
S 5550 7450 500  150 
U 619FAD4D
F0 "PIC18F4620 TX Node Setup" 50
F1 "pic18f4620_tx_node.sch" 50
$EndSheet
$Sheet
S 5550 7100 500  150 
U 61A0C441
F0 "PIC18F4620 RX Node Setup" 50
F1 "pic18f4620_rx_node.sch" 50
$EndSheet
$Sheet
S 5550 6750 500  150 
U 61A1D4A2
F0 "Power 5V 7805" 50
F1 "pwr_5V_7805.sch" 50
$EndSheet
Wire Bus Line
	6950 3800 6950 4900
Wire Bus Line
	6950 4900 8150 4900
Wire Bus Line
	8950 4900 10200 4900
Wire Bus Line
	9950 3200 9950 3850
Text Notes 11100 3850 1    40   ~ 0
Also note that in slave mode, once CS goes high (i.e., disabled),\nthen SDO goes floating. So it MAY be desired to have pull-up\nor pull-down resistors! This behavior seems common among\nSPI slave devices in general.
$EndSCHEMATC
